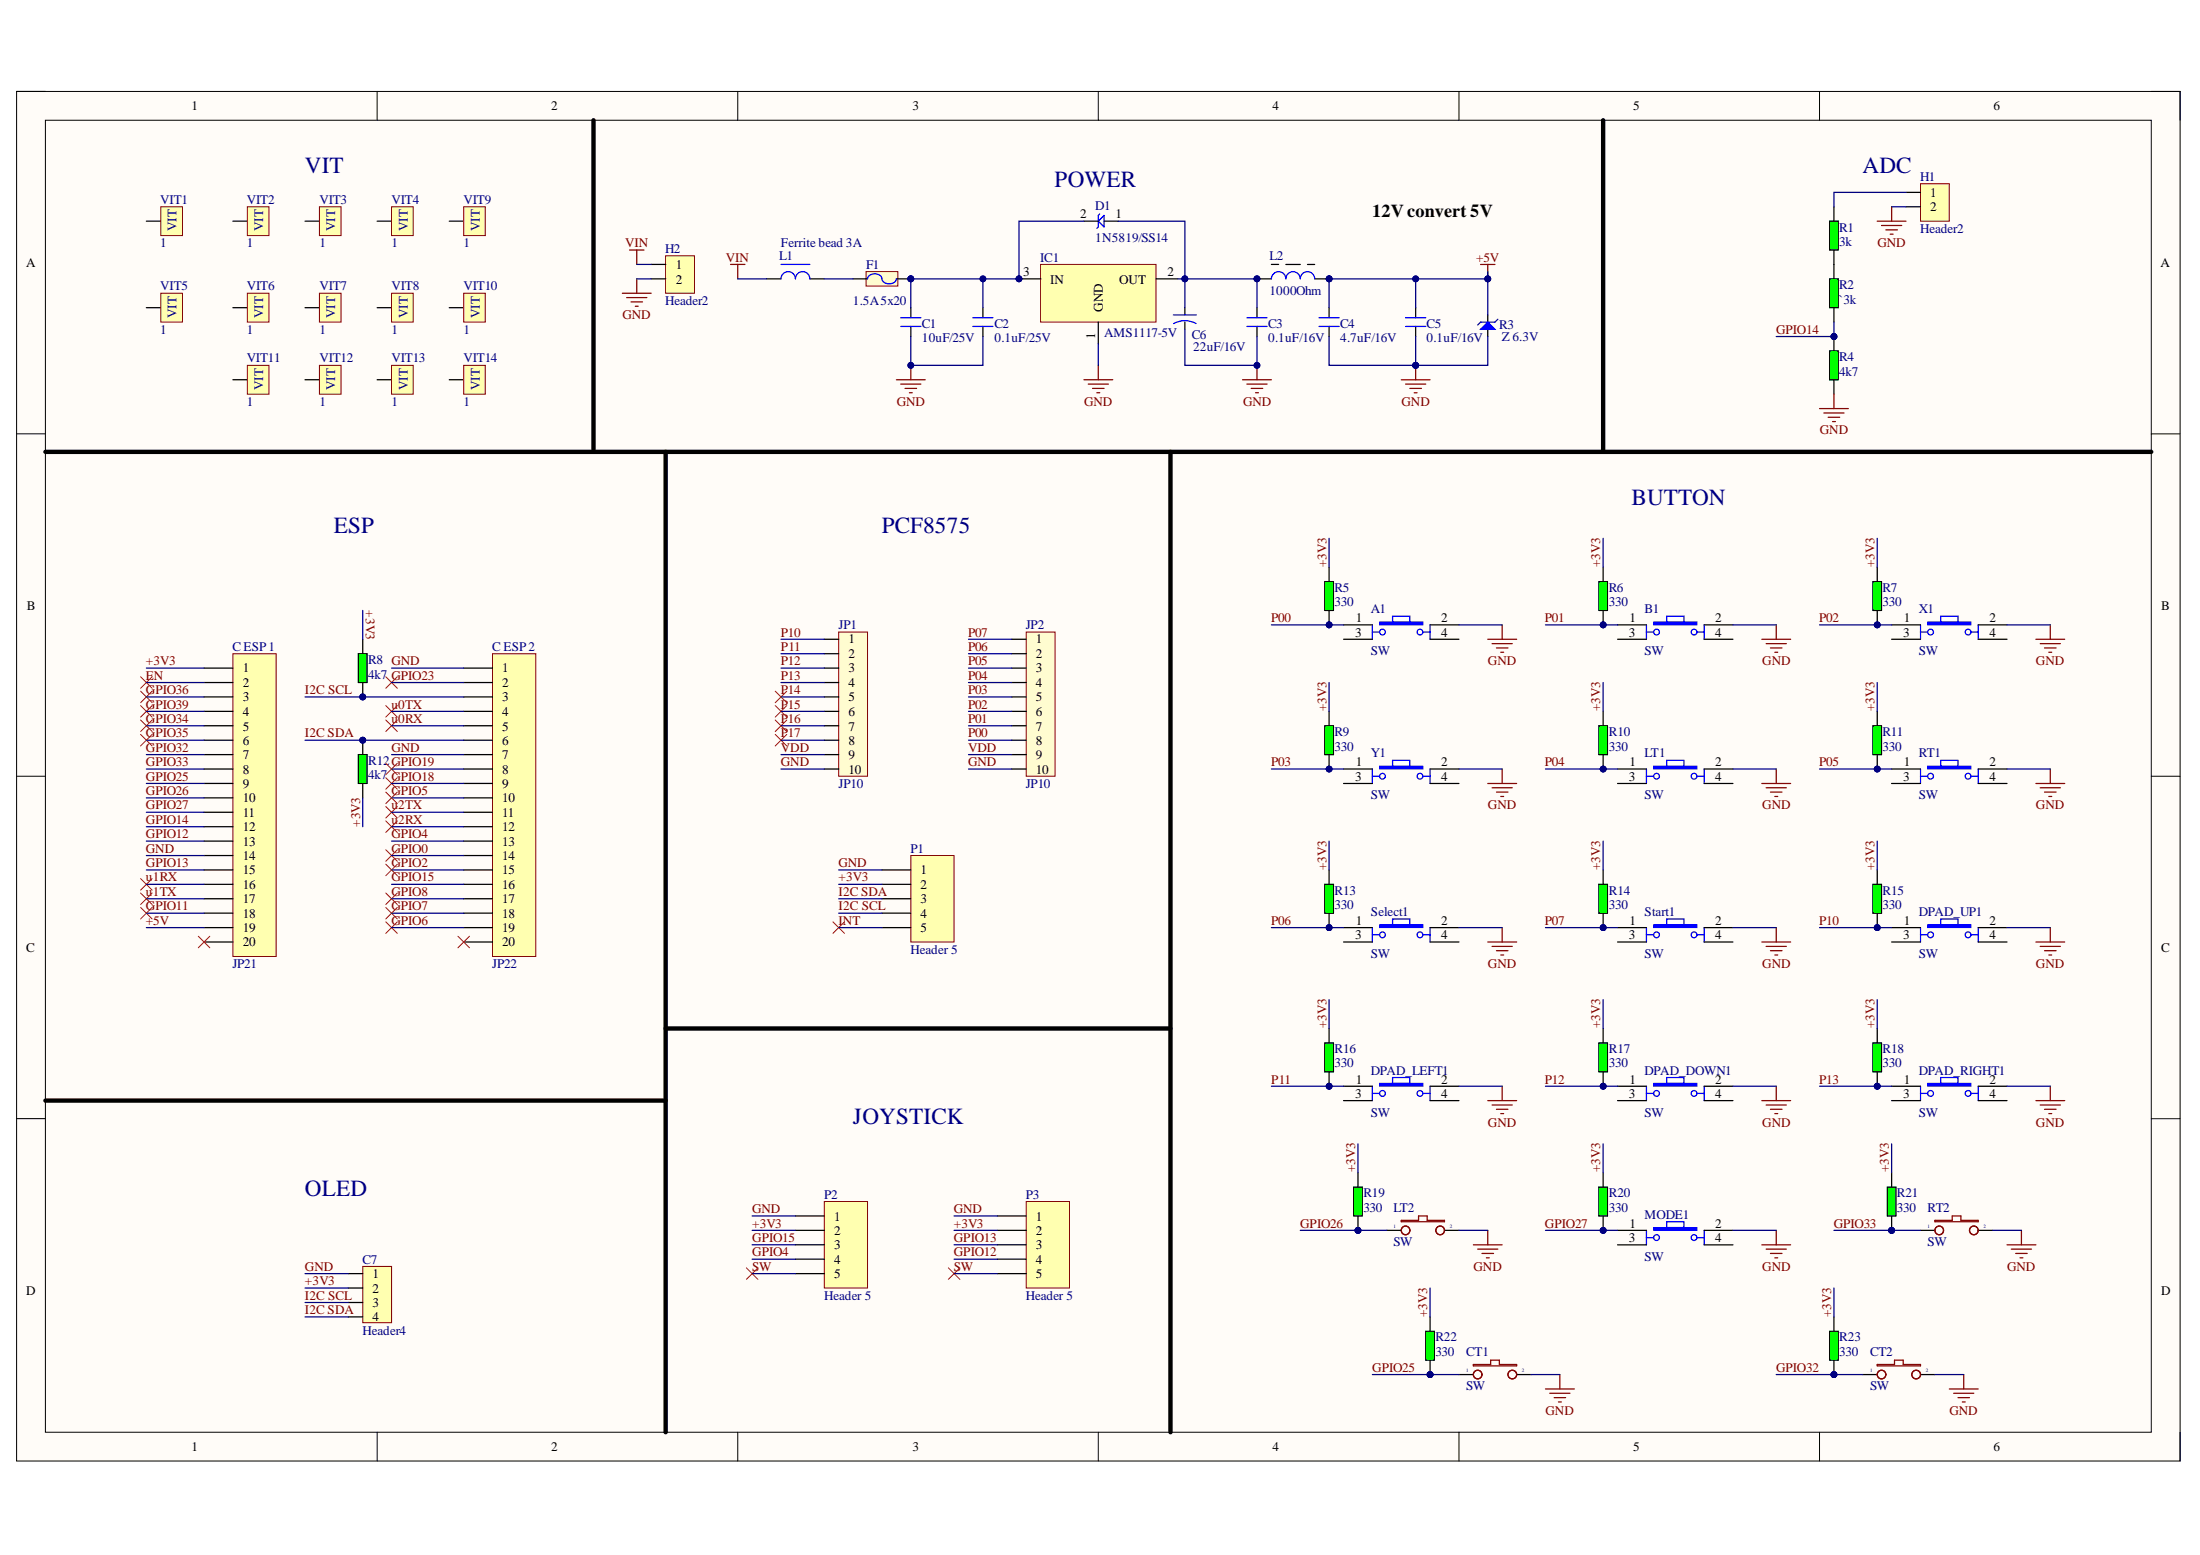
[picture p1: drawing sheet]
# Altium project PCB_Project.PrjPcb
1 sheet, 75 parts. Net scope: global (net labels, ports and power ports of the same name join across sheets).
Board file: PCB_QH.PcbDoc

## Sheet Sheet_QH.SchDoc
size 381 x 241 mm; SheetNumber: 1; SheetTotal: 1

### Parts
A1  SW  [SW4 - SMD]
B1  SW  [SW4 - SMD]
C1  10uF/25V  [CN-SMD-0805]
C2  0.1uF/25V  [CN-SMD-0805]
C3  0.1uF/16V  [CN-SMD-0805]
C4  4.7uF/16V  [CN-SMD-0805]
C5  0.1uF/16V  [CN-SMD-0805]
C6  22uF/16V  [CAP-ALU-SMD-5.5x5.5]
C7  Header4  [JP4-C1T]
C_ESP_1  JP21  [JP20-C1T]
C_ESP_2  JP22  [JP20-C1T]
CT1  SW  [SW-SMD]
CT2  SW  [SW-SMD]
D1  1N5819/SS14  [SMA]
DPAD_DOWN1  SW  [SW4 - SMD]
DPAD_LEFT1  SW  [SW4 - SMD]
DPAD_RIGHT1  SW  [SW4 - SMD]
DPAD_UP1  SW  [SW4 - SMD]
F1  1.5A 5x20  [RES-SMD-1812]
H1  Header2  [Header2]
H2  Header2  [KF2-3.5]
IC1  AMS1117-5V  [SOT223-4N]
JP1  JP10  [JP10-C1T]
JP2  JP10  [JP10-C1T]
L1  Ferrite bead 3A  [L-DIP-M-6.0]
L2  1000Ohm  [L-DIP-M-6.0]
LT1  SW  [SW4 - SMD]
LT2  SW  [SW-SMD]
MODE1  SW  [SW4 - SMD]
P1  Header 5  [JP5-C1T]
P2  Header 5  [JP5-C1T]
P3  Header 5  [JP5-C1T]
R1  3k  [SM-0805]
R2  `3k  [SM-0805]
R3  Z 6.3V  [1N4148_SMD]
R4  4k7  [SM-0805]
R5  330  [SM-0805]
R6  330  [SM-0805]
R7  330  [SM-0805]
R8  4k7  [SM-0805]
R9  330  [SM-0805]
R10  330  [SM-0805]
R11  330  [SM-0805]
R12  4k7  [SM-0805]
R13  330  [SM-0805]
R14  330  [SM-0805]
R15  330  [SM-0805]
R16  330  [SM-0805]
R17  330  [SM-0805]
R18  330  [SM-0805]
R19  330  [SM-0805]
R20  330  [SM-0805]
R21  330  [SM-0805]
R22  330  [SM-0805]
R23  330  [SM-0805]
RT1  SW  [SW4 - SMD]
RT2  SW  [SW-SMD]
Select1  SW  [SW4 - SMD]
Start1  SW  [SW4 - SMD]
VIT1  1  [VIT]
VIT2  1  [VIT]
VIT3  1  [VIT]
VIT4  1  [VIT]
VIT5  1  [VIT]
VIT6  1  [VIT]
VIT7  1  [VIT]
VIT8  1  [VIT]
VIT9  1  [VIT]
VIT10  1  [VIT]
VIT11  1  [VIT]
VIT12  1  [VIT]
VIT13  1  [VIT]
VIT14  1  [VIT]
X1  SW  [SW4 - SMD]
Y1  SW  [SW4 - SMD]

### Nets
+5V: C4.2 C5.2 C_ESP_1.19 L2.2 R3.2(K)
GND: A1.2 B1.2 C1.1 C2.1 C3.1 C4.1 C5.1 C6.2 C7.1 C_ESP_1.14 C_ESP_2.1 C_ESP_2.7 CT1.2 CT2.2 DPAD_DOWN1.2 DPAD_LEFT1.2 DPAD_RIGHT1.2 DPAD_UP1.2 H1.2 H2.2 IC1.1(GND) JP1.10 JP2.10 LT1.2 LT2.2 MODE1.2 P1.1 P2.1 P3.1 R3.1(A) R4.1 RT1.2 RT2.2 Select1.2 Start1.2 X1.2 Y1.2
VIN: H2.1 L1.1
+3V3: C7.2 C_ESP_1.1 P1.2 P2.2 P3.2 R5.2 R6.2 R7.2 R8.2 R9.2 R10.2 R11.2 R12.1 R13.2 R14.2 R15.2 R16.2 R17.2 R18.2 R19.2 R20.2 R21.2 R22.2 R23.2
EN: C_ESP_1.2
GPIO0: C_ESP_2.14
GPIO2: C_ESP_2.15
GPIO4: C_ESP_2.13 P2.4
GPIO5: C_ESP_2.10
GPIO6: C_ESP_2.19
GPIO7: C_ESP_2.18
GPIO8: C_ESP_2.17
GPIO11: C_ESP_1.18
GPIO12: C_ESP_1.13 P3.4
GPIO13: C_ESP_1.15 P3.3
GPIO14: C_ESP_1.12 R2.1 R4.2
GPIO15: C_ESP_2.16 P2.3
GPIO18: C_ESP_2.9
GPIO19: C_ESP_2.8
GPIO23: C_ESP_2.2
GPIO25: C_ESP_1.9 CT1.1 R22.1
GPIO26: C_ESP_1.10 LT2.1 R19.1
GPIO27: C_ESP_1.11 MODE1.1 R20.1
GPIO32: C_ESP_1.7 CT2.1 R23.1
GPIO33: C_ESP_1.8 R21.1 RT2.1
GPIO34: C_ESP_1.5
GPIO35: C_ESP_1.6
GPIO36: C_ESP_1.3
GPIO39: C_ESP_1.4
I2C SCL: C7.3 C_ESP_2.3 P1.4 R8.1
I2C SDA: C7.4 C_ESP_2.6 P1.3 R12.2
INT: P1.5
P00: A1.1 JP2.8 R5.1
P01: B1.1 JP2.7 R6.1
P02: JP2.6 R7.1 X1.1
P03: JP2.5 R9.1 Y1.1
P04: JP2.4 LT1.1 R10.1
P05: JP2.3 R11.1 RT1.1
P06: JP2.2 R13.1 Select1.1
P07: JP2.1 R14.1 Start1.1
P10: DPAD_UP1.1 JP1.1 R15.1
P11: DPAD_LEFT1.1 JP1.2 R16.1
P12: DPAD_DOWN1.1 JP1.3 R17.1
P13: DPAD_RIGHT1.1 JP1.4 R18.1
P14: JP1.5
P15: JP1.6
P16: JP1.7
P17: JP1.8
SW: P2.5 P3.5
u0RX: C_ESP_2.5
u0TX: C_ESP_2.4
u1RX: C_ESP_1.16
u1TX: C_ESP_1.17
u2RX: C_ESP_2.12
u2TX: C_ESP_2.11
VDD: JP1.9 JP2.9
NetC1_2: C1.2 C2.2 D1.2 F1.2 IC1.3(IN)
NetC3_2: C3.2 C6.1 D1.1 IC1.2(OUT) L2.1
NetF1_1: F1.1 L1.2
NetH1_1: H1.1 R1.2
NetR1_1: R1.1 R2.2

Not connected (* = marked no-connect by the designer): A1 3 4; B1 3 4; C_ESP_1 20*; C_ESP_2 20*; DPAD_DOWN1 3 4; DPAD_LEFT1 3 4; DPAD_RIGHT1 3 4; DPAD_UP1 3 4; LT1 3 4; MODE1 3 4; RT1 3 4; Select1 3 4; Start1 3 4; VIT1 VIT1(1); VIT2 VIT1(1); VIT3 VIT1(1); VIT4 VIT1(1); VIT5 VIT1(1); VIT6 VIT1(1); VIT7 VIT1(1); VIT8 VIT1(1); VIT9 VIT1(1); VIT10 VIT1(1); VIT11 VIT1(1); VIT12 VIT1(1); VIT13 VIT1(1); VIT14 VIT1(1); X1 3 4; Y1 3 4

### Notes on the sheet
- VIT
- (near D1) POWER
- (near H1) ADC
- 12V convert 5V
- ESP
- PCF8575
- BUTTON
- JOYSTICK
- OLED
